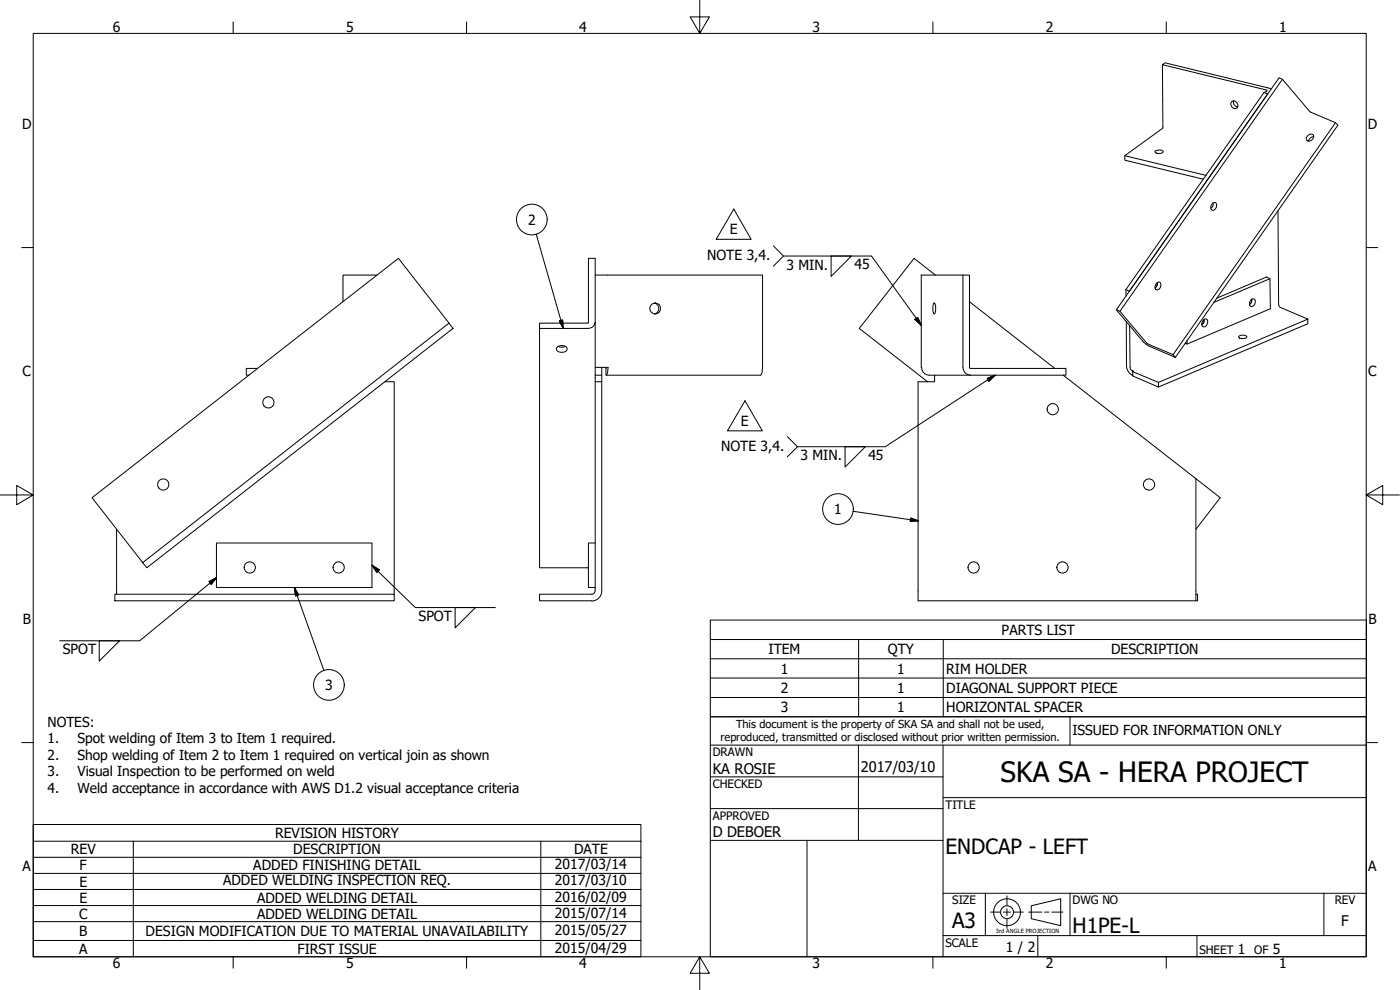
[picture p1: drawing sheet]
<svg xmlns="http://www.w3.org/2000/svg" width="420mm" height="297mm" viewBox="0 0 420 297" stroke-linecap="round" stroke-linejoin="round" font-family="sans-serif">
<!-- layer: Visible (ANSI) -->
<g fill="none" stroke="#000" stroke-width=".3">
<path d="M348.9 19.4l.1 19-11.4 8.3v1.4l23.5 5.7M369.7 30.5a1.19 1.19 0 0 1 1.6 .5 1.19 1.19 0 0 1-.5 1.6 1.31 1.31 0 0 1-1.2-.7 1.31 1.31 0 0 1 .1-1.4zM370.1 30.3v.4a1.37 1.37 0 0 0 1.4 1.4M379.3 27.7l1.1 .5-41.4 59.2-1.1-.5M381.4 26.7l-31.8-7.9-.7 .6 31.4 7.8-1 .5-41.4 59.2M384.9 23.8l-48.8 69.6-1.1-.5M400.8 36.8l-48.8 69.6-7.8-3.4-8.1-9.6M337.6 46.7l24.3 5.9M346.7 45.3l1.2-.3a1.14 1.14 0 0 1 1.2 .5 1.7 1.7 0 0 1-2.5 0zM392.6 40.6a.96 .96 0 0 1 1.6-.1 .96 .96 0 0 1-.5 1.5 .96 .96 0 0 1-1.6 0 .96 .96 0 0 1 .5-1.4zM394.3 41a1.7 1.7 0 0 0-1.6 1.3M176.6 77.5h2v19.2a2.08 2.08 0 0 1-2.3 1.8h-14.4v-1.5l14.6-.1z"/>
<path d="M364 60.9l.7-.1a1.35 1.35 0 0 1 .3 1.4 1.35 1.35 0 0 1-1.1 .9 1.31 1.31 0 0 1 .1-2.2zM364 60.9a1.52 1.52 0 0 1-.6 1.6M383.5 63.3l.3 28.3 .5 .7 8.2 3.4-44.8 19-7.8-3.2M113.2 82.5h-10.3v8M134.7 97l-15.1-19.5-92 71.8 15.2 19.5M161.9 98.5v71.9h14.7M178.6 82.5h50.3l-.1 28.4a1.67 1.67 0 0 1-.6 1.7h-46.3v-2.4M178.6 96.7v15.9h2v-2.4M196.4 90.9a1.69 1.69 0 0 1 1.3 1.7 1.69 1.69 0 0 1-1.3 1.6M276.5 82.5h12.5v27.7a2.32 2.32 0 0 0 2.3 2.4h-12.5a2.45 2.45 0 0 1-2.3-2.4zM280.4 90.9a3.3 3.3 0 0 1 0 3.3 3.8 3.8 0 0 1 0-3.3zM280.7 82.5l-6.4-5-16.4 21 20.5 16"/>
<path d="M289 82.5h2v28h28.9v2.1h-28.6M291 90.5l25.5 20M337.9 86.9v1.9M338 96.4l.1 13.9 .8 1.6 1.1 .7M339 97.6l.2 12.6 .1 .6 .9 .6-.3 .1 .1 1.3 7.7 3.3v-1.4M347.3 84.8l.7-.2a1.39 1.39 0 0 1 .3 1.5 1.39 1.39 0 0 1-1.2 .9 1.36 1.36 0 0 1 .2-2.2zM347.3 84.8a1.71 1.71 0 0 1-.7 1.6M361.2 96l.7-.3a1.31 1.31 0 0 1 .6 1.3 1.31 1.31 0 0 1-.9 1l-.3 .1a1.26 1.26 0 0 1-.1-2.1zM361.4 95.8a1.71 1.71 0 0 1-.7 1.7M365.2 89.5l14.9-6.4 1 .5 .2 9-25.1 10.6M375.5 89.9l.7-.3a1.23 1.23 0 0 1 .4 1.5 1.23 1.23 0 0 1-1.4 .8 1.46 1.46 0 0 1 .3-2zM375.7 89.8a1.71 1.71 0 0 1-.7 1.6"/>
<path d="M381.1 83.6l-16.8 7.1M392.5 95.7v1.4l-44.8 19M77.3 110.5h-3.4v2.1h.8M115.5 114.5h2.8v63.8M167.1 104.3a1.97 1.97 0 0 1 3.1 .4 1.89 1.89 0 0 1-3.1 .4zM167.5 103.9a2.42 2.42 0 0 0 2.2 0M178.6 110.2h3.9l-.1 .7a1.67 1.67 0 0 1-.5 1.7M178.6 112.6v1.9h2M178.6 114.5v62.8M180.6 112.6v64.7a2.92 2.92 0 0 1-3 3h-15.7v-2h15.7a.99 .99 0 0 0 1-1M280.5 112.6v1.9h-5v65.8h83.9v-2h-.5M319.1 112.6l47.1 36.7-7.3 9.5"/>
<path d="M352 106.4l.7 .8-8-3.4-.8-.6-8.9-10.3 48.9-69.5 1 .4 8.2 9.7 7.7 3.3 .7 .8-48.8 69.6M356.2 102.2v1l-.5-.2M371.8 100.9l1.1-.3a1.14 1.14 0 0 1 1.3 .5 1.76 1.76 0 0 1-2.5 0zM35 158.8v19.5M358.9 143.6v36.7M34.5 178.3h83.8v2h-83.8zM42.8 168.8l91.9-71.8 1.3 1.5-91.9 71.9zM65 162.9h46.6v13.4h-46.6zM178.6 162.9h-2v13.4h2"/>
<circle cx="196.6" cy="92.5" r="1.62"/>
<circle cx="80.5" cy="120.7" r="1.68"/>
<circle cx="315.9" cy="122.8" r="1.68"/>
<circle cx="49" cy="145.4" r="1.68"/>
<circle cx="344.8" cy="145.4" r="1.68"/>
<circle cx="75" cy="170.3" r="1.68"/>
<circle cx="101.6" cy="170.3" r="1.68"/>
<circle cx="292.2" cy="170.3" r="1.68"/>
<circle cx="318.9" cy="170.3" r="1.68"/>
</g>
<!-- layer: Symbol (ANSI) -->
<g fill="none" stroke="#000" stroke-width=".3">
<path d="M160.9 70.2l8.1 28.3M220.2 62.7l5.2 9.1h-10.5zM232.1 73.8l3 3-3 3.1M235.1 76.8h26.5l14.9 20.8M249.4 76.8h6.1l-6.1 6.1zM167.9 96.3l.9-.3 .2 2.5zM274.6 95.8l.8-.6 1.1 2.4zM296.3 113.5l2.3-.9-1.8 1.7zM298.6 112.6l-32.9 21.4h-26.4M223.6 120.3l5.2 9h-10.5zM236.3 131l3 3-3 3.1M253.6 134h6.1l-6.1 6.1z"/>
<path d="M256 153.4l19.7 2.9M273.3 155.4l2.4 .9-2.5 .1zM62.7 174.5l2.3-1.2-1.6 2zM65 173.3l-23.1 19h-24M88.3 176.3l1.3 2.2-.9 .3zM88.3 176.3l8.9 24.9M111.6 169.6l2.2 1.4-.7 .8zM111.6 169.6l13.1 12.7h24M29.8 192.3h6.1l-6.1 6.1zM136.6 182.3h6.1l-6.1 6.1zM213.2 191.9v-5.9h196.9v5.9M213.2 191.9h196.9v5.8"/>
<path d="M213.2 191.9v23.2h196.9v-17.4M213.2 197.7h196.9M257.7 191.9v23.2M283.1 191.9v23.2M213.2 203.4h196.9M213.2 209.3h196.9M10 252.4v-5h182.3v5M10 257.2h182.3M40 252.4v34.7M162.3 252.4v34.7M192.3 252.4h-182.3v4.8M192.3 252.4v34.7h-182.3v-29.9"/>
<path d="M10 262.1h182.3M10 266.9h182.3M10 271.7h182.3M10 276.5h182.3M10 282.2h182.3"/>
<circle cx="159.6" cy="65.9" r="4.6"/>
<circle cx="251.5" cy="152.7" r="4.6"/>
<circle cx="98.7" cy="205.5" r="4.6"/>
</g>
<!-- layer: Border (ANSI) -->
<g fill="none" stroke="#000" stroke-width=".3">
<path d="M10 10h400v277.1h-400zM70 6.6v3.4M140 6.6v3.4M210 0v10l-2.9-4.9h5.8l-2.9 4.9M280 6.6v3.4M350 6.6v3.4M6.5 74.3h3.5M410 74.3h3.4M0 148.5h10l-5-2.8v5.7l5-2.9M410 148.5l5 2.9v-5.7l-5 2.8h10M6.5 222.8h3.5M410 222.8h3.4"/>
<path d="M70 287.1v3.4M140 287.1v3.4M210 287.1l2.9 4.9h-5.8l2.9-4.9v9.9M280 287.1v3.4M350 287.1v3.4"/>
</g>
<!-- layer: Title (ANSI) -->
<g fill="none" stroke="#000" stroke-width=".3">
<path d="M213.2 215.1h196.8v72h-196.8zM321.1 215.1v8.5M213.2 233.1h69.8M213.2 223.6h196.8M257.6 223.6v28.5M283 239.3h127M283 223.6v63.5M213.2 242.6h69.8M213.2 252.1h69.8M242.2 252.1v35M283 268h127M295.7 268v12.7"/>
<path d="M321.1 268v12.7M397.3 268v12.7M283 280.7h127M311.5 280.7v6.4M359.2 280.7v6.4"/>
</g>
<!-- layer: Sketch Geometry (ANSI) -->
<g fill="none" stroke="#000" stroke-width=".3">
<path d="M297.3 273.7h2.8M301.1 273.7h2.2M302.2 268.8v2.8M302.2 272.7v2.1M302.2 275.8v2.8M304.4 273.7h2.7M308.7 273.7h4M309.5 271.8l8.8-2.1v8l-8.8-2.1zM313.5 273.7h1.3M315.7 273.7h3.3"/>
<circle cx="302.2" cy="273.7" r="4"/>
<circle cx="302.2" cy="273.7" r="1.94"/>
</g>
<!-- layer: Symbol (ANSI) -->
<g fill="#000" stroke="#000" stroke-width=".3">
<path d="M167.9 96.3l1.1 2.2zM167.9 96.3l.9-.3 .2 2.5zM274.6 95.8l1.9 1.8zM274.6 95.8l.8-.6 1.1 2.4zM296.8 114.3l1.8-1.7zM296.3 113.5l2.3-.9-1.8 1.7zM273.2 156.4l2.5-.1zM273.3 155.4l2.4 .9-2.5 .1zM65 173.3l-1.6 2zM62.7 174.5l2.3-1.2-1.6 2zM88.3 176.3l1.3 2.2zM88.3 176.3l1.3 2.2-.9 .3z"/>
<path d="M111.6 169.6l2.2 1.4zM111.6 169.6l2.2 1.4-.7 .8z"/>
</g>
<text font-size="8.4" x="300.3" y="234.5">SKA SA - HERA PROJECT</text>
<g font-size="6.3">
<text x="283.8" y="256.1">ENDCAP - LEFT</text>
<text x="285.8" y="278.6">A3</text>
<text x="321.9" y="280">H1PE-L</text>
</g>
<g font-size="4.4">
<text x="213.9" y="232.2">KA ROSIE</text>
<text x="258.4" y="231.6">2017/03/10</text>
<text x="213.9" y="251.3">D DEBOER</text>
<text x="402.5" y="277.9">F</text>
</g>
<g font-size="4.2">
<text x="33.8" y="9.6">6</text>
<text x="103.9" y="9.6">5</text>
<text x="173.9" y="9.6">4</text>
<text x="243.8" y="9.6">3</text>
<text x="313.9" y="9.6">2</text>
<text x="383.9" y="9.6">1</text>
<text x="6.7" y="38.7">D</text>
<text x="410.5" y="38.7">D</text>
<text x="158.5" y="67.4">2</text>
<text x="219" y="70.3">E</text>
<text x="212.2" y="78">NOTE 3,4.</text>
<text x="236" y="80.9">3 MIN.</text>
<text x="256.4" y="80.8">45</text>
<text x="6.8" y="113">C</text>
<text x="410.7" y="113">C</text>
<text x="222.4" y="127.8">E</text>
<text x="216.4" y="135.2">NOTE 3,4.</text>
<text x="260.6" y="138">45</text>
<text x="240.2" y="138">3 MIN.</text>
<text x="250.3" y="154.2">1</text>
<text x="6.9" y="187.2">B</text>
<text x="125.6" y="186.4">SPOT</text>
<text x="300.6" y="190.5">PARTS LIST</text>
<text x="410.7" y="187.2">B</text>
<text x="18.9" y="196.3">SPOT</text>
<text x="230.6" y="196.3">ITEM</text>
<text x="266.4" y="196.3">QTY</text>
<text x="333.4" y="196.3">DESCRIPTION</text>
<text x="234.3" y="202.1">1</text>
<text x="269.2" y="202.1">1</text>
<text x="284" y="202.1">RIM HOLDER</text>
<text x="97.6" y="207.1">3</text>
<text x="234.3" y="207.9">2</text>
<text x="269.2" y="207.9">1</text>
<text x="284" y="207.9">DIAGONAL SUPPORT PIECE</text>
<text x="234.3" y="213.7">3</text>
<text x="269.2" y="213.7">1</text>
<text x="284" y="213.7">HORIZONTAL SPACER</text>
<text x="82.5" y="251.4">REVISION HISTORY</text>
<text x="21.3" y="256.3">REV</text>
<text x="88" y="256.3">DESCRIPTION</text>
<text x="172.3" y="256.3">DATE</text>
<text x="6.8" y="261.4">A</text>
<text x="23.9" y="261.2">F</text>
<text x="76" y="261.2">ADDED FINISHING DETAIL</text>
<text x="166.6" y="260.8">2017/03/14</text>
<text x="410.7" y="261.4">A</text>
<text x="23.8" y="266">E</text>
<text x="67" y="265.6">ADDED WELDING INSPECTION REQ.</text>
<text x="166.6" y="265.7">2017/03/10</text>
<text x="23.7" y="275.6">C</text>
<text x="23.8" y="270.8">E</text>
<text x="77.2" y="270.8">ADDED WELDING DETAIL</text>
<text x="77.2" y="275.6">ADDED WELDING DETAIL</text>
<text x="166.6" y="270.5">2016/02/09</text>
<text x="166.6" y="275.4">2015/07/14</text>
<text x="23.7" y="280.9">B</text>
<text x="43.7" y="280.9">DESIGN MODIFICATION DUE TO MATERIAL UNAVAILABILITY</text>
<text x="166.6" y="280.6">2015/05/27</text>
<text x="23.7" y="286.2">A</text>
<text x="89.3" y="286.1">FIRST ISSUE</text>
<text x="166.6" y="285.9">2015/04/29</text>
<text x="301.9" y="285.6">1 / 2</text>
<text x="371.5" y="286.2">1</text>
<text x="382" y="286.2">5</text>
<text x="33.8" y="290.5">6</text>
<text x="103.9" y="290.5">5</text>
<text x="173.9" y="290.5">4</text>
<text x="243.8" y="290.5">3</text>
<text x="313.9" y="290.5">2</text>
<text x="383.9" y="290.5">1</text>
</g>
<g font-size="4.1">
<text x="14.2" y="218.1">NOTES:</text>
<text x="321.9" y="220.5">ISSUED FOR INFORMATION ONLY</text>
<text x="14.2" y="223.1">1.</text>
<text x="23.2" y="223.1">Spot welding of Item 3 to Item 1 required.</text>
<text x="14.2" y="228">2.</text>
<text x="14.2" y="233">3.</text>
<text x="23.2" y="228">Shop welding of Item 2 to Item 1 required on vertical join as shown</text>
<text x="23.2" y="233">Visual Inspection to be performed on weld</text>
<text x="14.2" y="237.9">4.</text>
<text x="23.2" y="237.9">Weld acceptance in accordance with AWS D1.2 visual acceptance criteria</text>
</g>
<g font-size="3.5">
<text x="213.9" y="226.9">DRAWN</text>
<text x="213.9" y="236.4">CHECKED</text>
<text x="213.9" y="245.9">APPROVED</text>
<text x="283.8" y="242.6">TITLE</text>
<text x="285.8" y="271.3">SIZE</text>
<text x="321.9" y="271.3">DWG NO</text>
<text x="400.6" y="271.3">REV</text>
<text x="283.8" y="284">SCALE</text>
<text x="360" y="286.2">SHEET</text>
<text x="376.4" y="286.2">OF</text>
</g>
<g font-size="3.3">
<text x="220.9" y="218.4">This document is the property of SKA SA and shall not be used,</text>
<text x="216.3" y="222.4">reproduced, transmitted or disclosed without prior written permission.</text>
</g>
<text font-size="1.7" x="298.9" y="280.1">3rd ANGLE PROJECTION</text>
</svg>
